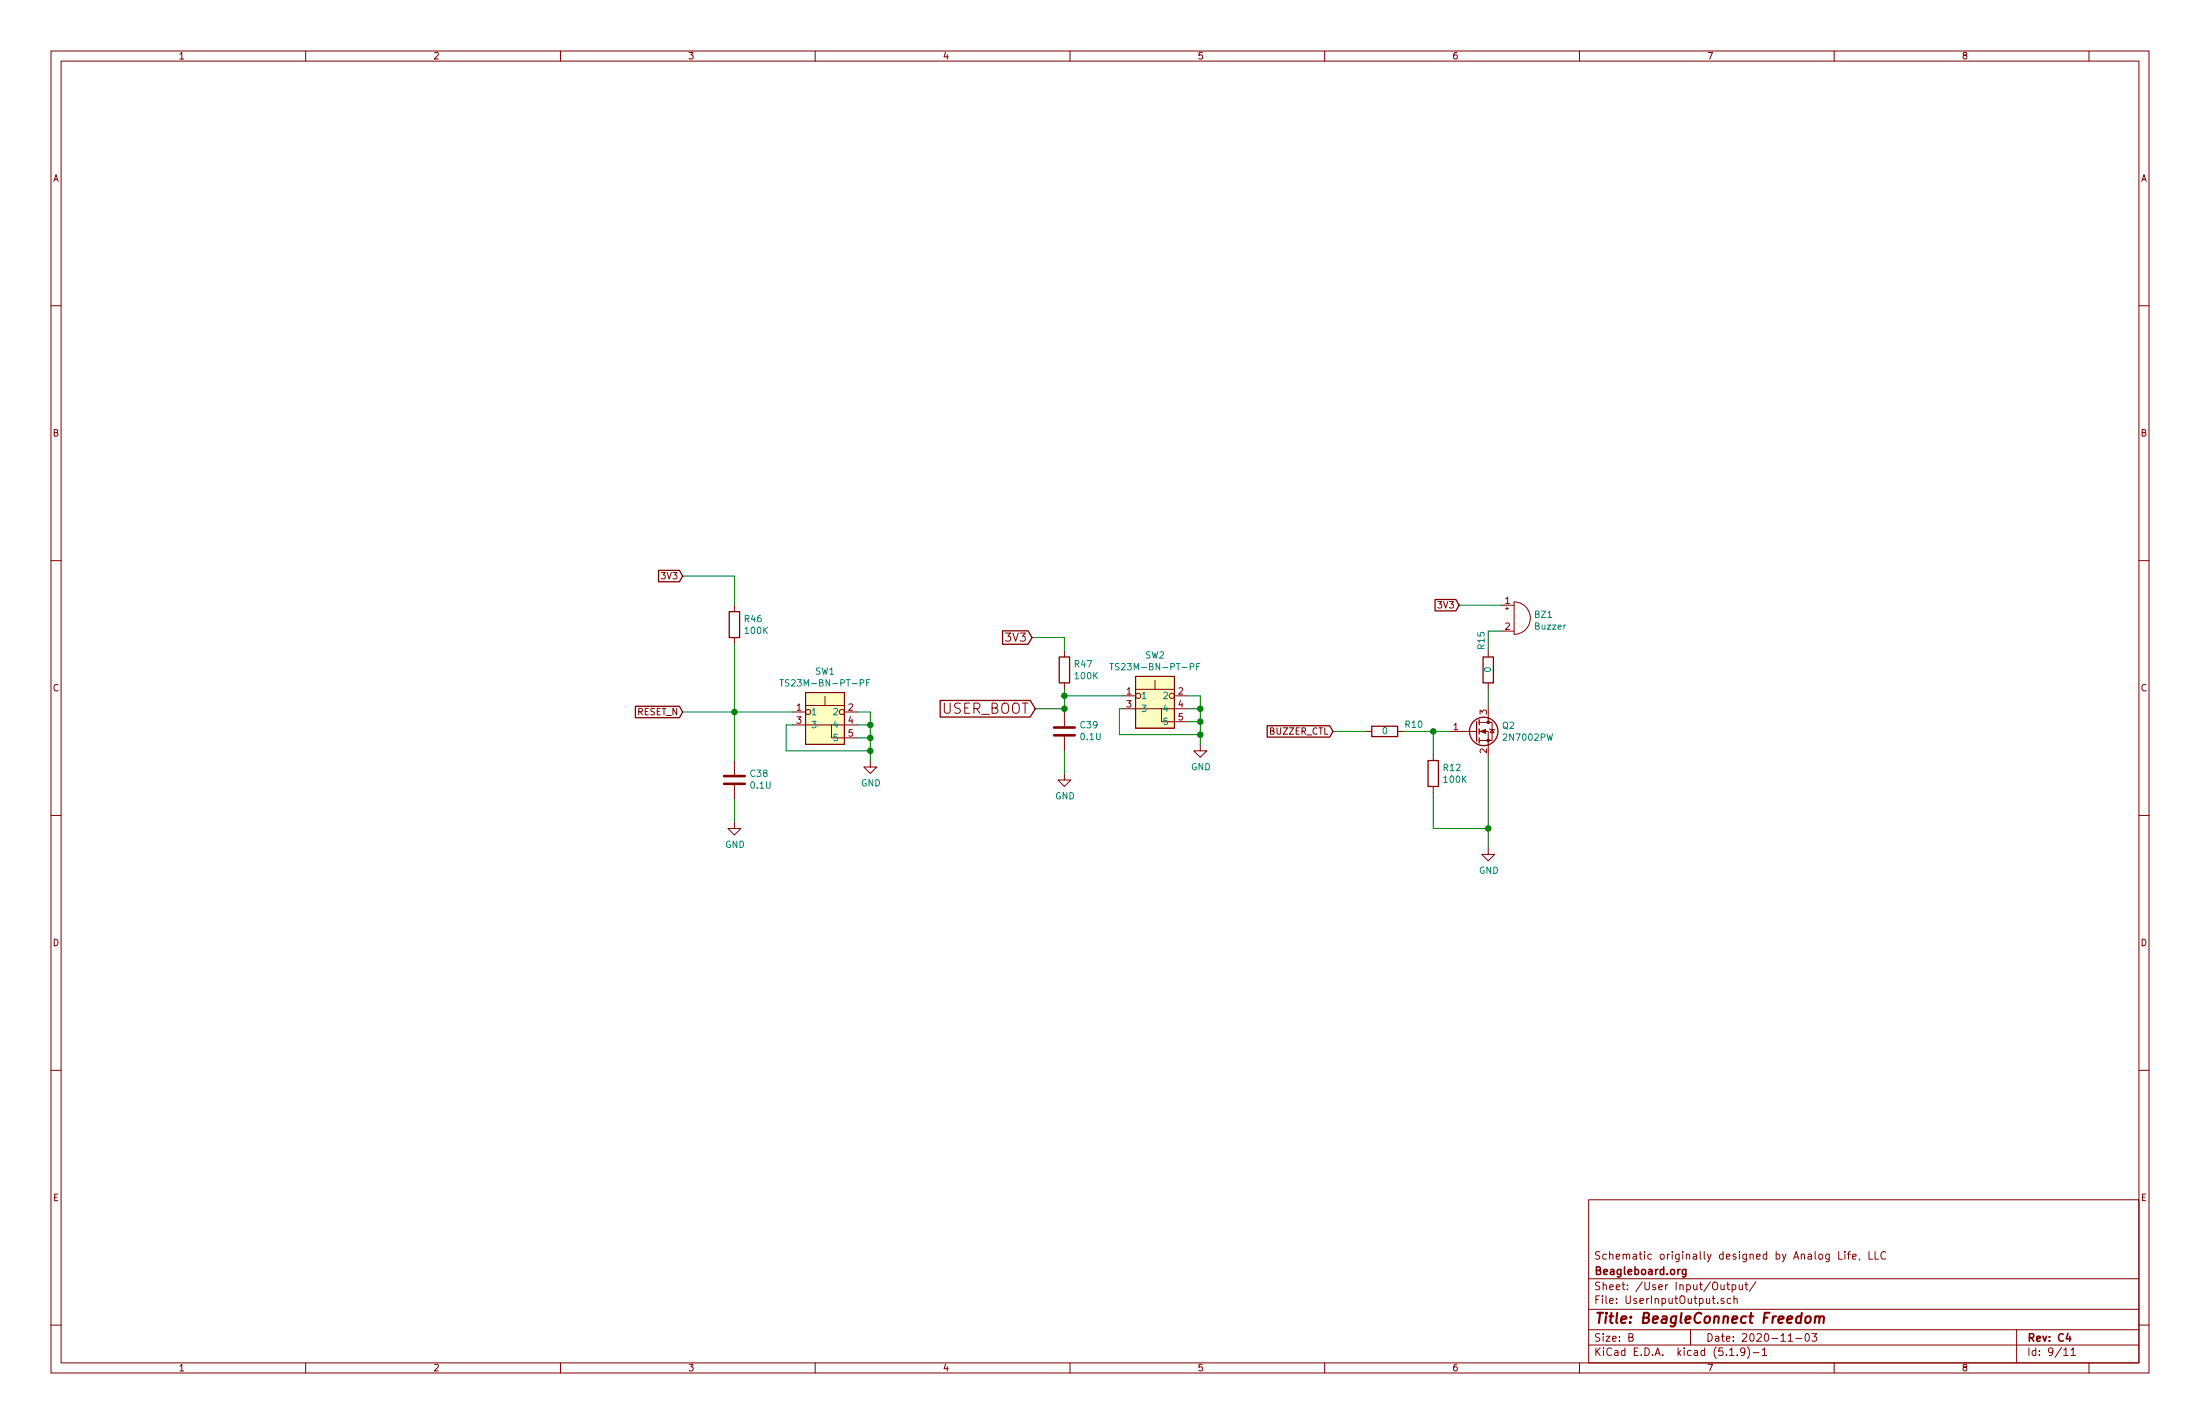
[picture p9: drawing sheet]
EESchema Schematic File Version 4
EELAYER 30 0
EELAYER END
$Descr B 17000 11000
encoding utf-8
Sheet 9 11
Title "BeagleConnect Freedom"
Date "2020-11-03"
Rev "C4"
Comp "Beagleboard.org"
Comment1 "Schematic originally designed by Analog Life, LLC"
Comment2 ""
Comment3 ""
Comment4 ""
$EndDescr
$Comp
L power:GND #PWR060
U 1 1
P 9275 5750
F 0 "#PWR060" H 9275 5500 50  0001 C CNN
F 1 "GND" H 9280 5577 50  0000 C CNN
F 2 "" H 9275 5750 50  0001 C CNN
F 3 "" H 9275 5750 50  0001 C CNN
	1    9275 5750
	1    0    0    -1  
$EndComp
Wire Wire Line
	9275 5750 9275 5675
Wire Wire Line
	9275 5375 9175 5375
Text GLabel 8000 5475 0    79   Input ~ 0
USER_BOOT
Wire Wire Line
	8225 5475 8225 5500
Wire Wire Line
	8000 5475 8225 5475
Connection ~ 8225 5475
$Comp
L power:GND #PWR?
U 1 1
P 8225 5975
AR Path="/5D062750/5E815CF5" Ref="#PWR?"  Part="1" 
AR Path="/5D099F4C/5E815CF5" Ref="#PWR059"  Part="1" 
F 0 "#PWR059" H 8225 5725 50  0001 C CNN
F 1 "GND" H 8230 5802 50  0000 C CNN
F 2 "" H 8225 5975 50  0001 C CNN
F 3 "" H 8225 5975 50  0001 C CNN
	1    8225 5975
	1    0    0    -1  
$EndComp
Wire Wire Line
	8225 5800 8225 5975
Wire Wire Line
	8225 4925 8225 5025
Wire Wire Line
	7975 4925 8225 4925
$Comp
L Device:R R?
U 1 1
P 8225 5175
AR Path="/5D062750/5E815D0A" Ref="R?"  Part="1" 
AR Path="/5D099F4C/5E815D0A" Ref="R47"  Part="1" 
F 0 "R47" H 8295 5221 50  0000 L CNN
F 1 "100K" H 8295 5130 50  0000 L CNN
F 2 "Resistor_SMD:R_0402_1005Metric" V 8155 5175 50  0001 C CNN
F 3 "~" H 8225 5175 50  0001 C CNN
F 4 "RES SMD 100K OHM 5% 1/16W 0402" H 8225 5175 50  0001 C CNN "Description"
F 5 "https://www.digikey.com/product-detail/en/yageo/RC0402JR-07100KL/311-100KJRCT-ND/729363" H 8225 5175 50  0001 C CNN "Link1"
F 6 "RC0402JR-07100KL" H 8225 5175 50  0001 C CNN "MPN1"
F 7 "0.00139" H 8225 5175 50  0001 C CNN "Standard Price"
F 8 "Yageo" H 8225 5175 50  0001 C CNN "Vendor1"
F 9 "RES SMD 100K OHM 5% 1/16W 0402" H 8225 5175 50  0001 C CNN "Short Description"
F 10 "YAGEO" H 8225 5175 50  0001 C CNN "Vendor2"
F 11 "RC0402FR-07100KL" H 8225 5175 50  0001 C CNN "MPN2"
F 12 "SMD RES 100K-1%-1/16W;0402" H 8225 5175 50  0001 C CNN "Seeed Description"
F 13 "301010456" H 8225 5175 50  0001 C CNN "Seeed PN"
	1    8225 5175
	1    0    0    -1  
$EndComp
$Comp
L Device:C C?
U 1 1
P 8225 5650
AR Path="/5D062750/5E815D1A" Ref="C?"  Part="1" 
AR Path="/5D099F4C/5E815D1A" Ref="C39"  Part="1" 
F 0 "C39" H 8110 5604 50  0000 R CNN
F 1 "0.1U" H 8110 5695 50  0000 R CNN
F 2 "Capacitor_SMD:C_0402_1005Metric" H 8263 5500 50  0001 C CNN
F 3 "~" H 8225 5650 50  0001 C CNN
F 4 "CAP CER 0.1UF 10V X5R 0402" H 8225 5650 50  0001 C CNN "Description"
F 5 "https://www.digikey.com/product-detail/en/samsung-electro-mechanics/CL05A104MP5NNNC/1276-1443-1-ND/3889529" H 8225 5650 50  0001 C CNN "Link1"
F 6 "CL05A104MP5NNNC" H 8225 5650 50  0001 C CNN "MPN1"
F 7 "$0.00315" H 8225 5650 50  0001 C CNN "Standard Price"
F 8 "Samsung Electro-Mechanics" H 8225 5650 50  0001 C CNN "Vendor1"
F 9 "CAP CER 0.1UF 10V X5R 0402" H 8225 5650 50  0001 C CNN "Short Description"
F 10 "302011121" H 8225 5650 50  0001 C CNN "Seeed PN"
F 11 "CC0402KRX5R6BB104" H 8225 5650 50  0001 C CNN "MPN2"
F 12 "YAGEO" H 8225 5650 50  0001 C CNN "Vendor2"
F 13 "SMD CAP Ceramic 100nF-10V-10%-X5R;0402" H 8225 5650 50  0001 C CNN "Seeed Description"
	1    8225 5650
	-1   0    0    1   
$EndComp
Text GLabel 7975 4925 0    63   Input ~ 0
3V3
$Comp
L Device:R R?
U 1 1
P 11075 5975
AR Path="/5D062750/5FCC2045" Ref="R?"  Part="1" 
AR Path="/5D099F4C/5FCC2045" Ref="R12"  Part="1" 
F 0 "R12" H 11145 6021 50  0000 L CNN
F 1 "100K" H 11145 5930 50  0000 L CNN
F 2 "Resistor_SMD:R_0402_1005Metric" V 11005 5975 50  0001 C CNN
F 3 "~" H 11075 5975 50  0001 C CNN
F 4 "RES SMD 100K OHM 5% 1/16W 0402" H 11075 5975 50  0001 C CNN "Description"
F 5 "https://www.digikey.com/product-detail/en/yageo/RC0402JR-07100KL/311-100KJRCT-ND/729363" H 11075 5975 50  0001 C CNN "Link1"
F 6 "RC0402JR-07100KL" H 11075 5975 50  0001 C CNN "MPN1"
F 7 "0.00139" H 11075 5975 50  0001 C CNN "Standard Price"
F 8 "Yageo" H 11075 5975 50  0001 C CNN "Vendor1"
F 9 "RES SMD 100K OHM 5% 1/16W 0402" H 11075 5975 50  0001 C CNN "Short Description"
F 10 "YAGEO" H 11075 5975 50  0001 C CNN "Vendor2"
F 11 "RC0402FR-07100KL" H 11075 5975 50  0001 C CNN "MPN2"
F 12 "SMD RES 100K-1%-1/16W;0402" H 11075 5975 50  0001 C CNN "Seeed Description"
F 13 "301010456" H 11075 5975 50  0001 C CNN "Seeed PN"
	1    11075 5975
	1    0    0    -1  
$EndComp
$Comp
L Device:R R?
U 1 1
P 10700 5650
AR Path="/5D062750/5FCC3F26" Ref="R?"  Part="1" 
AR Path="/5D1A71BB/5FCC3F26" Ref="R?"  Part="1" 
AR Path="/5D099F4C/5FCC3F26" Ref="R10"  Part="1" 
F 0 "R10" V 10750 5800 50  0000 L CNN
F 1 "0" V 10700 5625 50  0000 L CNN
F 2 "Resistor_SMD:R_0402_1005Metric" V 10630 5650 50  0001 C CNN
F 3 "~" H 10700 5650 50  0001 C CNN
F 4 "" H 10700 5650 50  0001 C CNN "Description"
F 5 "$0.00127" H 10700 5650 50  0001 C CNN "Standard Price"
F 6 "https://www.digikey.com/product-detail/en/stackpole-electronics-inc/RMCF0402ZT0R00/RMCF0402ZT0R00TR-ND/1756905" H 10700 5650 50  0001 C CNN "Link1"
F 7 "RMCF0402ZT0R00" H 10700 5650 50  0001 C CNN "MPN1"
F 8 "RES 0 OHM JUMPER 1/16W 0402" H 10700 5650 50  0001 C CNN "Short Description"
F 9 "301010000" H 10700 5650 50  0001 C CNN "Seeed PN"
F 10 "RC0402JR-070RL" H 10700 5650 50  0001 C CNN "MPN2"
F 11 "SMD RES 0R-5%-1/16W;0402" H 10700 5650 50  0001 C CNN "Seeed Description"
F 12 "YAGEO" H 10700 5650 50  0001 C CNN "Vendor2"
	1    10700 5650
	0    1    -1   0   
$EndComp
$Comp
L Transistor_FET:2N7002 Q2
U 1 1
P 11400 5650
F 0 "Q2" H 11604 5696 50  0000 L CNN
F 1 "2N7002PW" H 11604 5605 50  0000 L CNN
F 2 "Package_TO_SOT_SMD:SOT-323_SC-70" H 11600 5575 50  0001 L CIN
F 3 "https://www.fairchildsemi.com/datasheets/2N/2N7002.pdf" H 11400 5650 50  0001 L CNN
F 4 "2N7002PW" H 11400 5650 50  0001 C CNN "MPN2"
F 5 "SMD MOSFET N-CH 60V-310mA;SOT-323" H 11400 5650 50  0001 C CNN "Seeed Description"
F 6 "305030008" H 11400 5650 50  0001 C CNN "Seeed PN"
F 7 "￥0.1239" H 11400 5650 50  0001 C CNN "Standard Price"
F 8 "NXP" H 11400 5650 50  0001 C CNN "Vendor2"
	1    11400 5650
	1    0    0    -1  
$EndComp
Wire Wire Line
	11600 4675 11275 4675
Wire Wire Line
	11075 5825 11075 5650
Wire Wire Line
	11075 5650 11200 5650
Wire Wire Line
	11075 6125 11075 6400
Wire Wire Line
	11075 6400 11500 6400
Wire Wire Line
	11500 5850 11500 6400
Wire Wire Line
	11500 6400 11500 6550
Connection ~ 11500 6400
$Comp
L power:GND #PWR076
U 1 1
P 11500 6550
F 0 "#PWR076" H 11500 6300 50  0001 C CNN
F 1 "GND" H 11505 6377 50  0000 C CNN
F 2 "" H 11500 6550 50  0001 C CNN
F 3 "" H 11500 6550 50  0001 C CNN
	1    11500 6550
	1    0    0    -1  
$EndComp
Wire Wire Line
	10850 5650 11075 5650
Connection ~ 11075 5650
Wire Wire Line
	10550 5650 10300 5650
Text GLabel 10300 5650 0    50   Input ~ 0
BUZZER_CTL
Text GLabel 11275 4675 0    50   Input ~ 0
3V3
$Comp
L Device:R R?
U 1 1
P 11500 5175
AR Path="/5D062750/5FCC5164" Ref="R?"  Part="1" 
AR Path="/5D1A71BB/5FCC5164" Ref="R?"  Part="1" 
AR Path="/5D099F4C/5FCC5164" Ref="R15"  Part="1" 
F 0 "R15" V 11550 5325 50  0000 L CNN
F 1 "0" V 11500 5150 50  0000 L CNN
F 2 "Resistor_SMD:R_0402_1005Metric" V 11430 5175 50  0001 C CNN
F 3 "~" H 11500 5175 50  0001 C CNN
F 4 "" H 11500 5175 50  0001 C CNN "Description"
F 5 "$0.00127" H 11500 5175 50  0001 C CNN "Standard Price"
F 6 "https://www.digikey.com/product-detail/en/stackpole-electronics-inc/RMCF0402ZT0R00/RMCF0402ZT0R00TR-ND/1756905" H 11500 5175 50  0001 C CNN "Link1"
F 7 "RMCF0402ZT0R00" H 11500 5175 50  0001 C CNN "MPN1"
F 8 "RES 0 OHM JUMPER 1/16W 0402" H 11500 5175 50  0001 C CNN "Short Description"
F 9 "301010000" H 11500 5175 50  0001 C CNN "Seeed PN"
F 10 "RC0402JR-070RL" H 11500 5175 50  0001 C CNN "MPN2"
F 11 "SMD RES 0R-5%-1/16W;0402" H 11500 5175 50  0001 C CNN "Seeed Description"
F 12 "YAGEO" H 11500 5175 50  0001 C CNN "Vendor2"
	1    11500 5175
	-1   0    0    -1  
$EndComp
Wire Wire Line
	11500 5325 11500 5450
$Comp
L Device:Buzzer BZ1
U 1 1
P 11700 4775
F 0 "BZ1" H 11852 4804 50  0000 L CNN
F 1 "Buzzer" H 11852 4713 50  0000 L CNN
F 2 "leash:BUZZER3-5.5X5X2MM" V 11675 4875 50  0001 C CNN
F 3 "~" V 11675 4875 50  0001 C CNN
F 4 "LET5020DS-03L-4.0-12-R" H 11700 4775 50  0001 C CNN "MPN2"
F 5 "SMD Buzzer 3V;3P-L5.0*W5.0*H2mm" H 11700 4775 50  0001 C CNN "Seeed Description"
F 6 "312020683" H 11700 4775 50  0001 C CNN "Seeed PN"
F 7 "￥2.0690" H 11700 4775 50  0001 C CNN "Standard Price"
F 8 "Cre-sound" H 11700 4775 50  0001 C CNN "Vendor2"
	1    11700 4775
	1    0    0    -1  
$EndComp
Wire Wire Line
	11500 4875 11500 5025
Wire Wire Line
	11600 4875 11500 4875
$Comp
L Device:C C?
U 1 1
P 5675 6025
AR Path="/5D062750/60A4A146" Ref="C?"  Part="1" 
AR Path="/5D099F4C/60A4A146" Ref="C38"  Part="1" 
AR Path="/5D0620A4/60A4A146" Ref="C?"  Part="1" 
F 0 "C38" H 5560 5979 50  0000 R CNN
F 1 "0.1U" H 5560 6070 50  0000 R CNN
F 2 "Capacitor_SMD:C_0402_1005Metric" H 5713 5875 50  0001 C CNN
F 3 "~" H 5675 6025 50  0001 C CNN
F 4 "CAP CER 0.1UF 10V X5R 0402" H 5675 6025 50  0001 C CNN "Description"
F 5 "https://www.digikey.com/product-detail/en/samsung-electro-mechanics/CL05A104MP5NNNC/1276-1443-1-ND/3889529" H 5675 6025 50  0001 C CNN "Link1"
F 6 "CL05A104MP5NNNC" H 5675 6025 50  0001 C CNN "MPN1"
F 7 "$0.00315" H 5675 6025 50  0001 C CNN "Standard Price"
F 8 "Samsung Electro-Mechanics" H 5675 6025 50  0001 C CNN "Vendor1"
F 9 "CAP CER 0.1UF 10V X5R 0402" H 5675 6025 50  0001 C CNN "Short Description"
F 10 "302011121" H 5675 6025 50  0001 C CNN "Seeed PN"
F 11 "CC0402KRX5R6BB104" H 5675 6025 50  0001 C CNN "MPN2"
F 12 "YAGEO" H 5675 6025 50  0001 C CNN "Vendor2"
F 13 "SMD CAP Ceramic 100nF-10V-10%-X5R;0402" H 5675 6025 50  0001 C CNN "Seeed Description"
	1    5675 6025
	-1   0    0    1   
$EndComp
$Comp
L Device:R R?
U 1 1
P 5675 4825
AR Path="/5D062750/60A4A156" Ref="R?"  Part="1" 
AR Path="/5D099F4C/60A4A156" Ref="R46"  Part="1" 
AR Path="/5D0620A4/60A4A156" Ref="R?"  Part="1" 
F 0 "R46" H 5745 4871 50  0000 L CNN
F 1 "100K" H 5745 4780 50  0000 L CNN
F 2 "Resistor_SMD:R_0402_1005Metric" V 5605 4825 50  0001 C CNN
F 3 "~" H 5675 4825 50  0001 C CNN
F 4 "RES SMD 100K OHM 5% 1/16W 0402" H 5675 4825 50  0001 C CNN "Description"
F 5 "https://www.digikey.com/product-detail/en/yageo/RC0402JR-07100KL/311-100KJRCT-ND/729363" H 5675 4825 50  0001 C CNN "Link1"
F 6 "RC0402JR-07100KL" H 5675 4825 50  0001 C CNN "MPN1"
F 7 "0.00139" H 5675 4825 50  0001 C CNN "Standard Price"
F 8 "Yageo" H 5675 4825 50  0001 C CNN "Vendor1"
F 9 "RES SMD 100K OHM 5% 1/16W 0402" H 5675 4825 50  0001 C CNN "Short Description"
F 10 "YAGEO" H 5675 4825 50  0001 C CNN "Vendor2"
F 11 "RC0402FR-07100KL" H 5675 4825 50  0001 C CNN "MPN2"
F 12 "SMD RES 100K-1%-1/16W;0402" H 5675 4825 50  0001 C CNN "Seeed Description"
F 13 "301010456" H 5675 4825 50  0001 C CNN "Seeed PN"
	1    5675 4825
	1    0    0    -1  
$EndComp
Wire Wire Line
	5675 6175 5675 6350
$Comp
L power:GND #PWR?
U 1 1
P 5675 6350
AR Path="/5D062750/60A4A15D" Ref="#PWR?"  Part="1" 
AR Path="/5D099F4C/60A4A15D" Ref="#PWR079"  Part="1" 
AR Path="/5D0620A4/60A4A15D" Ref="#PWR?"  Part="1" 
F 0 "#PWR079" H 5675 6100 50  0001 C CNN
F 1 "GND" H 5680 6177 50  0000 C CNN
F 2 "" H 5675 6350 50  0001 C CNN
F 3 "" H 5675 6350 50  0001 C CNN
	1    5675 6350
	1    0    0    -1  
$EndComp
Wire Wire Line
	6725 5500 6625 5500
Wire Wire Line
	5675 4975 5675 5500
Wire Wire Line
	5675 5875 5675 5500
Connection ~ 5675 5500
Wire Wire Line
	5675 5500 5275 5500
Text GLabel 5275 5500 0    50   Input ~ 0
RESET_N
Wire Wire Line
	5675 4675 5675 4450
Wire Wire Line
	5675 4450 5275 4450
Text GLabel 5275 4450 0    50   Input ~ 0
3V3
$Comp
L LeashPCB:TS23M-BN-PT-PF SW1
U 1 1
P 6375 5300
F 0 "SW1" H 6375 5415 50  0000 C CNN
F 1 "TS23M-BN-PT-PF" H 6375 5324 50  0000 C CNN
F 2 "leash:TS23M-BN-PT-PF" H 6375 5300 50  0001 C CNN
F 3 "http://www.roki.com.tw/_Code/SysUpFiles/Active/ProductData/161/File1//TS23M-BN-PT-PF%20SPEC%20ROKI.pdf" H 6375 5300 50  0001 C CNN
F 4 "TS23M-BN-PT-PF" H 6375 5300 50  0001 C CNN "MPN2"
F 5 "SMD Side  Button 160gf;5P-L4.65*W3.5*H1.85mm" H 6375 5300 50  0001 C CNN "Seeed Description"
F 6 "311021319" H 6375 5300 50  0001 C CNN "Seeed PN"
F 7 "ROKI" H 6375 5300 50  0001 C CNN "Vendor2"
	1    6375 5300
	1    0    0    -1  
$EndComp
$Comp
L power:GND #PWR080
U 1 1
P 6725 5875
AR Path="/5D099F4C/60A4A165" Ref="#PWR080"  Part="1" 
AR Path="/5D0620A4/60A4A165" Ref="#PWR?"  Part="1" 
F 0 "#PWR080" H 6725 5625 50  0001 C CNN
F 1 "GND" H 6730 5702 50  0000 C CNN
F 2 "" H 6725 5875 50  0001 C CNN
F 3 "" H 6725 5875 50  0001 C CNN
	1    6725 5875
	1    0    0    -1  
$EndComp
Wire Wire Line
	6625 5600 6725 5600
Connection ~ 6725 5600
Wire Wire Line
	6725 5600 6725 5500
Wire Wire Line
	6625 5700 6725 5700
Connection ~ 6725 5700
Wire Wire Line
	6725 5700 6725 5600
Wire Wire Line
	5675 5500 6125 5500
Wire Wire Line
	8225 5325 8225 5375
Wire Wire Line
	8225 5375 8675 5375
Connection ~ 8225 5375
Wire Wire Line
	8225 5375 8225 5475
Wire Wire Line
	8650 5475 8675 5475
Wire Wire Line
	9175 5475 9275 5475
Connection ~ 9275 5475
Wire Wire Line
	9275 5475 9275 5375
Wire Wire Line
	9175 5575 9275 5575
Connection ~ 9275 5575
Wire Wire Line
	9275 5575 9275 5475
Wire Wire Line
	8650 5675 9275 5675
Wire Wire Line
	8650 5475 8650 5675
Connection ~ 9275 5675
Wire Wire Line
	9275 5675 9275 5575
Wire Wire Line
	6725 5700 6725 5800
Wire Wire Line
	6125 5600 6075 5600
Wire Wire Line
	6075 5600 6075 5800
Wire Wire Line
	6075 5800 6725 5800
Connection ~ 6725 5800
Wire Wire Line
	6725 5800 6725 5875
$Comp
L LeashPCB:TS23M-BN-PT-PF SW2
U 1 1
P 8925 5175
F 0 "SW2" H 8925 5290 50  0000 C CNN
F 1 "TS23M-BN-PT-PF" H 8925 5199 50  0000 C CNN
F 2 "leash:TS23M-BN-PT-PF" H 8925 5175 50  0001 C CNN
F 3 "http://www.roki.com.tw/_Code/SysUpFiles/Active/ProductData/161/File1//TS23M-BN-PT-PF%20SPEC%20ROKI.pdf" H 8925 5175 50  0001 C CNN
F 4 "TS23M-BN-PT-PF" H 8925 5175 50  0001 C CNN "MPN2"
F 5 "SMD Side  Button 160gf;5P-L4.65*W3.5*H1.85mm" H 8925 5175 50  0001 C CNN "Seeed Description"
F 6 "311021319" H 8925 5175 50  0001 C CNN "Seeed PN"
F 7 "ROKI" H 8925 5175 50  0001 C CNN "Vendor2"
	1    8925 5175
	1    0    0    -1  
$EndComp
$EndSCHEMATC
